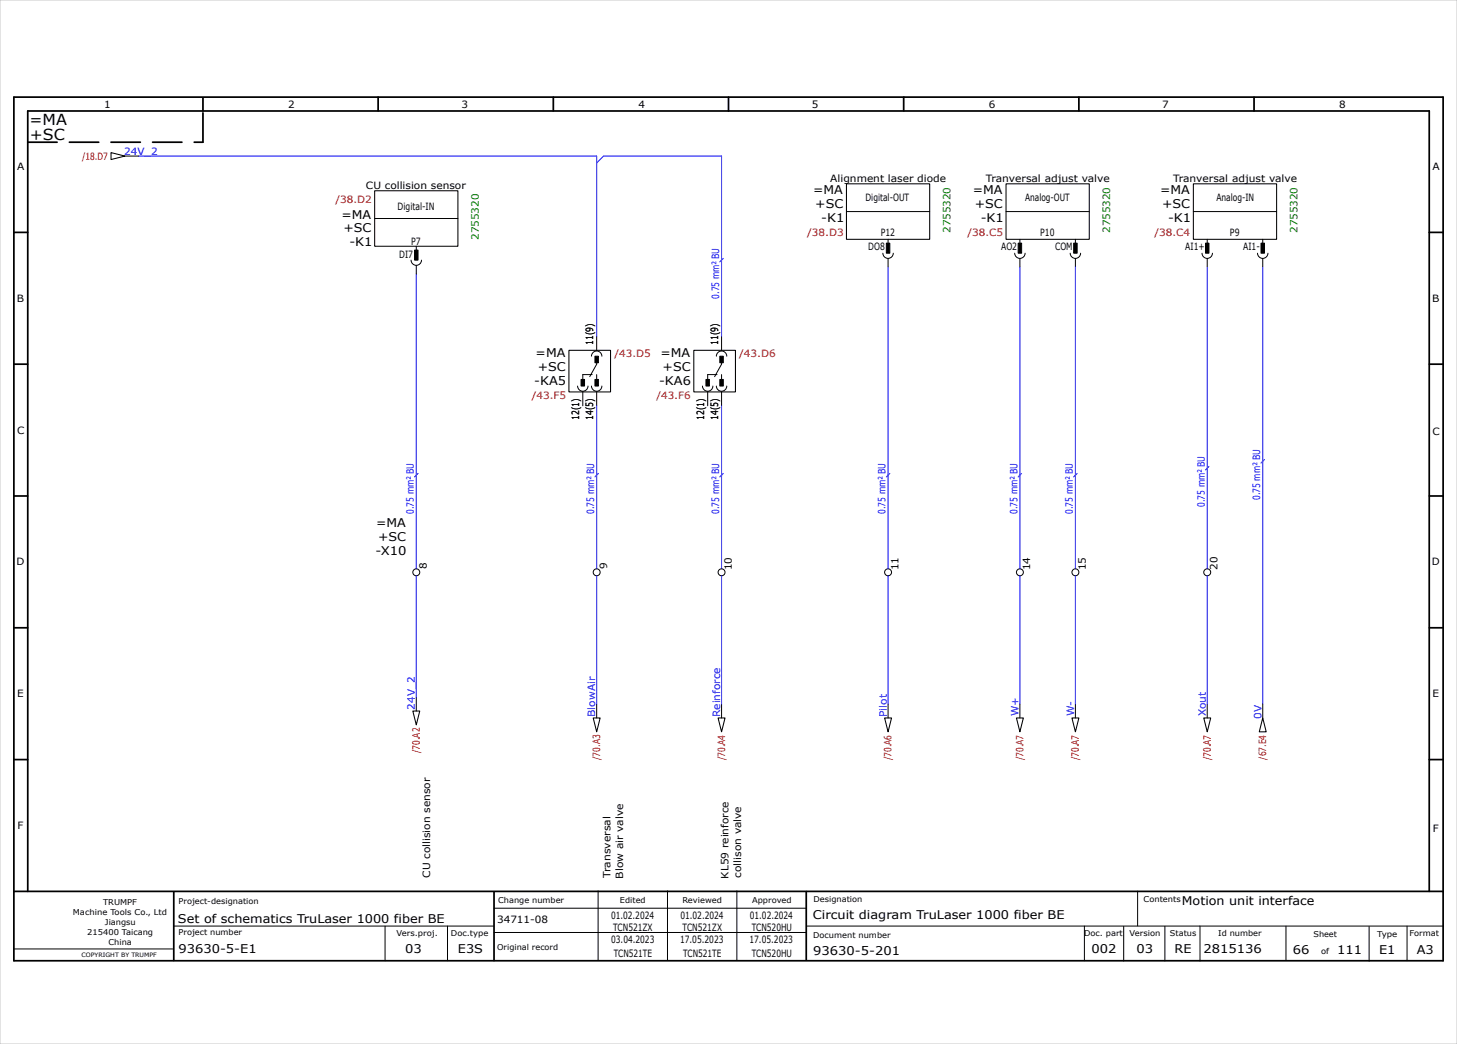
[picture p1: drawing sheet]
<svg xmlns="http://www.w3.org/2000/svg" width="420mm" height="301mm" viewBox="0 0 420 301" stroke-linecap="round" stroke-linejoin="round" font-family="sans-serif">
<g fill="none" stroke="#000" stroke-width=".5">
<path d="M4 28h412v249h-412zM58.5 28.2v3.8M109 28v4M159.5 28v4M210 28v4M260.5 28v4M311 28v4M361.5 28v4M4 67h4M412 67h4M4 105h4M412 105h4"/>
<path d="M4 143h4M412 143h4M4 181h4M412 181h4M4 219h4M412 219h4M4 257h412M8 257v-225h404v225M50.1 257.1v19.8M142.4 257.2v19.8M232.4 257.1v19.7"/>
</g>
<g fill="none" stroke="#000" stroke-width=".29">
<path d="M36 45h4M108 63h24M118.5 75a1.5 1.5 0 0 0 1.5 1.5 1.5 1.5 0 0 0 1.5-1.5M120 71v1M120 76.5v2.5M244 61h24M254.5 73a1.5 1.5 0 0 0 1.5 1.5 1.5 1.5 0 0 0 1.5-1.5M256 69v2M256 74.5v2.5M290 61h24M292.5 73a1.5 1.5 0 0 0 1.5 1.5 1.5 1.5 0 0 0 1.5-1.5M294 69v2"/>
<path d="M294 74.5v2.5M308.5 73a1.5 1.5 0 0 0 1.5 1.5 1.5 1.5 0 0 0 1.5-1.5M310 69v2M310 74.5v2.5M344 61h24M346.5 73a1.5 1.5 0 0 0 1.5 1.5 1.5 1.5 0 0 0 1.5-1.5M348 69v2M348 74.5v2.5M362.5 73a1.5 1.5 0 0 0 1.5 1.5 1.5 1.5 0 0 0 1.5-1.5M364 69v2M364 74.5v2.5M172 97v4"/>
<path d="M208 97v4M166.5 111.3a1.5 1.5 0 0 0 1.5 1.5 1.5 1.5 0 0 0 1.5-1.5M168 113v4M170.5 102.7a1.5 1.5 0 0 1 1.5-1.5 1.5 1.5 0 0 1 1.5 1.5M170.5 111.3a1.5 1.5 0 0 0 1.5 1.5 1.5 1.5 0 0 0 1.5-1.5M170.7 108h-2.7v1.3M172 103v2l-2 3.6M172 108v1.3M172 113v4M202.5 111.3a1.5 1.5 0 0 0 1.5 1.5 1.5 1.5 0 0 0 1.5-1.5M204 113v4M206.5 102.7a1.5 1.5 0 0 1 1.5-1.5 1.5 1.5 0 0 1 1.5 1.5"/>
<path d="M206.5 111.3a1.5 1.5 0 0 0 1.5 1.5 1.5 1.5 0 0 0 1.5-1.5M206.7 108h-2.7v1.3M208 103v2l-2 3.6M208 108v1.3M208 113v4M120 201v4M172 203v4M208 203v4M256 203v4M294 203v4M310 203v4M348 203v4"/>
<path d="M364 203v4M172.4 256.9v20M192.4 256.9v20M212.4 256.9v20M327.9 256.9v10M4.1 273.6h45.7M50.1 267h92.2M111 267v10M129 267v10M142.4 261.9h90M142.4 268.9h90M232.5 267h183.5"/>
<path d="M312.6 267v10M323.9 267.1v10M335.8 267.1v10M345.9 267v10.1M370.7 267v9.8M394.7 267.1v10M405.6 267v10"/>
<circle cx="120" cy="165" r="1"/>
<circle cx="172" cy="165" r="1"/>
<circle cx="208" cy="165" r="1"/>
<circle cx="256" cy="165" r="1"/>
<circle cx="294" cy="165" r="1"/>
<circle cx="310" cy="165" r="1"/>
<circle cx="348" cy="165" r="1"/>
</g>
<path d="M8 41h50.5M58.5 41v-8.8" fill="none" stroke="#000" stroke-width=".5" stroke-dasharray="8.5 3.5"/>
<path d="M0 0h420v301h-420z" fill="none" stroke="#c9c9c9" stroke-width=".29"/>
<g fill="none" stroke="#000" stroke-width=".3">
<path d="M32 44l4 1-4 1zM108 55h24v16h-24zM244 53h24v16h-24zM290 53h24v16h-24zM344 53h24v16h-24zM164 101h12v12h-12zM200 101h12v12h-12zM119 205h2l-1 4zM171 207h2l-1 4zM207 207h2l-1 4zM255 207h2l-1 4zM293 207h2l-1 4z"/>
<path d="M309 207h2l-1 4zM347 207h2l-1 4zM364 207l1 4h-2z"/>
</g>
<g fill="#000" stroke="#000" stroke-width=".29">
<path d="M119.5 72.1h1v2.9h-1z" fill-rule="evenodd"/>
<path d="M255.5 70.1h1v2.9h-1z" fill-rule="evenodd"/>
<path d="M293.5 70.1h1v2.9h-1z" fill-rule="evenodd"/>
<path d="M309.5 70.1h1v2.9h-1z" fill-rule="evenodd"/>
<path d="M347.5 70.1h1v2.9h-1z" fill-rule="evenodd"/>
<path d="M363.5 70.1h1v2.9h-1z" fill-rule="evenodd"/>
<path d="M167.5 109.4h1v1.9h-1z" fill-rule="evenodd"/>
<path d="M171.5 102.7h1v1.9h-1z" fill-rule="evenodd"/>
<path d="M171.5 109.4h1v1.9h-1z" fill-rule="evenodd"/>
<path d="M203.5 109.4h1v1.9h-1z" fill-rule="evenodd"/>
<path d="M207.5 102.7h1v1.9h-1z" fill-rule="evenodd"/>
<path d="M207.5 109.4h1v1.9h-1z" fill-rule="evenodd"/>
</g>
<g fill="none" stroke="#00f" stroke-width=".29">
<path d="M40 45h132v52M172 47l2-2h34v52M120 79v85M256 77v87M294 77v87M310 77v87M348 77v87M364 77v126M172 117v47M208 117v47M120 166v35M172 166v37"/>
<path d="M208 166v37M256 166v37M294 166v37M310 166v37M348 166v37"/>
</g>
<path d="M208.5 74.5l-1 1M120.5 136.5l-1 1M172.5 136.5l-1 1M208.5 136.5l-1 1M256.5 136.5l-1 1M294.5 136.5l-1 1M310.5 136.5l-1 1M348.5 134.5l-1 1M364.5 132.5l-1 1" fill="none" stroke="#00f" stroke-width=".3"/>
<g font-size="4.4">
<text x="8.5" y="36">=MA</text>
<text x="8.6" y="40.5">+SC</text>
</g>
<g font-size="3.5">
<text x="234.4" y="56">=MA</text>
<text x="235" y="60">+SC</text>
<text x="280.4" y="56">=MA</text>
<text x="281" y="60">+SC</text>
<text x="334.4" y="56">=MA</text>
<text x="335" y="60">+SC</text>
<text x="98.4" y="63">=MA</text>
<text x="236.7" y="64">-K1</text>
<text x="282.7" y="64">-K1</text>
<text x="336.7" y="64">-K1</text>
<text x="99" y="67">+SC</text>
<text x="100.7" y="71">-K1</text>
<text x="154.4" y="103">=MA</text>
<text x="155" y="107">+SC</text>
<text x="190.4" y="103">=MA</text>
<text x="191" y="107">+SC</text>
<text x="154" y="111">-KA5</text>
<text x="190" y="111">-KA6</text>
<text x="108.4" y="152">=MA</text>
<text x="109" y="156">+SC</text>
<text x="108.2" y="160">-X10</text>
<text x="340.7" y="261">Motion unit interface</text>
<text x="51.3" y="266">Set of schematics TruLaser 1000 fiber BE</text>
<text x="234.3" y="265">Circuit diagram TruLaser 1000 fiber BE</text>
<text x="51.5" y="274.7">93630-5-E1</text>
<text x="116.8" y="274.9">03</text>
<text x="132" y="274.9">E3S</text>
<text x="234.4" y="275.3">93630-5-201</text>
<text x="314.6" y="274.8">002</text>
<text x="327.6" y="274.9">03</text>
<text x="338.6" y="274.8">RE</text>
<text x="346.9" y="274.7">2815136</text>
<text x="372.7" y="275">66</text>
<text x="385.4" y="275">111</text>
<text x="397.6" y="275">E1</text>
<text x="408.4" y="275">A3</text>
</g>
<g font-size="2.9">
<text x="30" y="31">1</text>
<text x="83" y="31">2</text>
<text x="133.1" y="31">3</text>
<text x="184.1" y="31">4</text>
<text x="234.1" y="31">5</text>
<text x="285" y="31">6</text>
<text x="335" y="31">7</text>
<text x="386" y="31">8</text>
<text x="5" y="49">A</text>
<text x="239.3" y="52.5">Alignment laser diode</text>
<text x="284.2" y="52.5">Tranversal adjust valve</text>
<text x="338.2" y="52.5">Tranversal adjust valve</text>
<text x="413" y="49">A</text>
<text x="105.5" y="54.5">CU collision sensor</text>
<text x="249.5" y="58">Digital-OUT</text>
<text x="295.5" y="58">Analog-OUT</text>
<text x="350.6" y="58">Analog-IN</text>
<text x="114.6" y="60.5">Digital-IN</text>
<text x="118.5" y="70.5">P7</text>
<text x="250.3" y="72">DO8</text>
<text x="253.9" y="68">P12</text>
<text x="288.6" y="72">AO2</text>
<text x="299.9" y="68">P10</text>
<text x="304.1" y="72">COM</text>
<text x="341.7" y="72">AI1+</text>
<text x="354.6" y="68">P9</text>
<text x="358.4" y="72">AI1-</text>
<text x="115.1" y="74.5">DI7</text>
<text x="4.8" y="87">B</text>
<text x="412.8" y="87">B</text>
<text x="171" y="99.4" transform="rotate(-90 171 99.4)">11(9)</text>
<text x="207" y="99.4" transform="rotate(-90 207 99.4)">11(9)</text>
<text x="5" y="125">C</text>
<text x="167" y="121" transform="rotate(-90 167 121)">12(1)</text>
<text x="171" y="121" transform="rotate(-90 171 121)">14(5)</text>
<text x="203" y="121" transform="rotate(-90 203 121)">12(1)</text>
<text x="207" y="121" transform="rotate(-90 207 121)">14(5)</text>
<text x="413" y="125.5">C</text>
<text x="4.8" y="163">D</text>
<text x="123" y="164.1" transform="rotate(-90 123 164.1)">8</text>
<text x="175" y="164.1" transform="rotate(-90 175 164.1)">9</text>
<text x="211" y="164.4" transform="rotate(-90 211 164.4)">10</text>
<text x="259" y="164.4" transform="rotate(-90 259 164.4)">11</text>
<text x="297" y="164.4" transform="rotate(-90 297 164.4)">14</text>
<text x="313" y="164.4" transform="rotate(-90 313 164.4)">15</text>
<text x="351" y="164.2" transform="rotate(-90 351 164.2)">20</text>
<text x="412.7" y="163">D</text>
<text x="5" y="201">E</text>
<text x="413" y="201">E</text>
<text x="5.1" y="239">F</text>
<text x="413" y="240">F</text>
<text x="124" y="253.1" transform="rotate(-90 124 253.1)">CU collision sensor</text>
<text x="176" y="253" transform="rotate(-90 176 253)">Transversal</text>
<text x="179.6" y="253.3" transform="rotate(-90 179.6 253.3)">Blow air valve</text>
<text x="210" y="253.3" transform="rotate(-90 210 253.3)">KL59 reinforce</text>
<text x="213.6" y="253.1" transform="rotate(-90 213.6 253.1)">collison valve</text>
<text x="143.3" y="266">34711-08</text>
<text x="176.1" y="264.9">01.02.2024</text>
<text x="176.8" y="268.4">TCN521ZX</text>
<text x="196.1" y="264.9">01.02.2024</text>
<text x="196.8" y="268.4">TCN521ZX</text>
<text x="216.1" y="264.9">01.02.2024</text>
<text x="216.7" y="268.4">TCN520HU</text>
<text x="176.2" y="271.9">03.04.2023</text>
<text x="176.9" y="275.9">TCN521TE</text>
<text x="196" y="271.9">17.05.2023</text>
<text x="196.9" y="275.9">TCN521TE</text>
<text x="216" y="271.9">17.05.2023</text>
<text x="216.7" y="275.9">TCN520HU</text>
</g>
<g font-size="2.9" fill="#b60000">
<text x="23.6" y="46">/18.D7</text>
<text x="96.7" y="58.5">/38.D2</text>
<text x="232.7" y="68">/38.D3</text>
<text x="278.9" y="68">/38.C5</text>
<text x="332.8" y="68">/38.C4</text>
<text x="177.1" y="103">/43.D5</text>
<text x="213.1" y="103">/43.D6</text>
<text x="153.3" y="115">/43.F5</text>
<text x="189.2" y="115">/43.F6</text>
<text x="121" y="217.1" transform="rotate(-90 121 217.1)">/70.A2</text>
<text x="173" y="219.1" transform="rotate(-90 173 219.1)">/70.A3</text>
<text x="209" y="219.2" transform="rotate(-90 209 219.2)">/70.A4</text>
<text x="257" y="219.2" transform="rotate(-90 257 219.2)">/70.A6</text>
<text x="295" y="219.2" transform="rotate(-90 295 219.2)">/70.A7</text>
<text x="311" y="219.2" transform="rotate(-90 311 219.2)">/70.A7</text>
<text x="349" y="219.2" transform="rotate(-90 349 219.2)">/70.A7</text>
<text x="365" y="219.1" transform="rotate(-90 365 219.1)">/67.E4</text>
</g>
<g font-size="2.9" fill="#00f">
<text x="35.8" y="44.6">24V_2</text>
<text x="207.3" y="86.2" transform="rotate(-90 207.3 86.2)">0.75 mm² BU</text>
<text x="119.3" y="148.2" transform="rotate(-90 119.3 148.2)">0.75 mm² BU</text>
<text x="171.3" y="148.2" transform="rotate(-90 171.3 148.2)">0.75 mm² BU</text>
<text x="207.3" y="148.2" transform="rotate(-90 207.3 148.2)">0.75 mm² BU</text>
<text x="255.3" y="148.2" transform="rotate(-90 255.3 148.2)">0.75 mm² BU</text>
<text x="293.3" y="148.2" transform="rotate(-90 293.3 148.2)">0.75 mm² BU</text>
<text x="309.3" y="148.2" transform="rotate(-90 309.3 148.2)">0.75 mm² BU</text>
<text x="347.3" y="146.2" transform="rotate(-90 347.3 146.2)">0.75 mm² BU</text>
<text x="363.3" y="144.2" transform="rotate(-90 363.3 144.2)">0.75 mm² BU</text>
<text x="119.6" y="204.6" transform="rotate(-90 119.6 204.6)">24V_2</text>
<text x="171.6" y="206.7" transform="rotate(-90 171.6 206.7)">BlowAir</text>
<text x="207.6" y="206.7" transform="rotate(-90 207.6 206.7)">Reinforce</text>
<text x="255.6" y="206.7" transform="rotate(-90 255.6 206.7)">Pilot</text>
<text x="293.6" y="206.5" transform="rotate(-90 293.6 206.5)">W+</text>
<text x="309.6" y="206.5" transform="rotate(-90 309.6 206.5)">W-</text>
<text x="347.6" y="206.5" transform="rotate(-90 347.6 206.5)">Xout</text>
<text x="363.6" y="207.2" transform="rotate(-90 363.6 207.2)">0V</text>
</g>
<g font-size="2.9" fill="#008000">
<text x="138" y="69.2" transform="rotate(-90 138 69.2)">2755320</text>
<text x="274" y="67.2" transform="rotate(-90 274 67.2)">2755320</text>
<text x="320" y="67.2" transform="rotate(-90 320 67.2)">2755320</text>
<text x="374" y="67.2" transform="rotate(-90 374 67.2)">2755320</text>
</g>
<g font-size="2.3">
<text x="21" y="263.8">Machine Tools Co., Ltd</text>
<text x="29.7" y="260.8">TRUMPF</text>
<text x="51.5" y="260.7">Project-designation</text>
<text x="143.6" y="260.4">Change number</text>
<text x="178.7" y="260.4">Edited</text>
<text x="196.7" y="260.4">Reviewed</text>
<text x="216.8" y="260.4">Approved</text>
<text x="234.5" y="260.2">Designation</text>
<text x="329.7" y="260.1">Contents</text>
<text x="25.2" y="269.6">215400 Taicang</text>
<text x="30.3" y="266.7">Jiangsu</text>
<text x="51.5" y="269.7">Project number</text>
<text x="114.3" y="269.9">Vers.proj.</text>
<text x="130" y="269.9">Doc.type</text>
<text x="312.5" y="269.8">Doc. part</text>
<text x="325.6" y="269.9">Version</text>
<text x="337.3" y="269.8">Status</text>
<text x="351.2" y="269.8">Id number</text>
<text x="406.4" y="270">Format</text>
<text x="31.3" y="272.5">China</text>
<text x="143.3" y="273.9">Original record</text>
<text x="234.4" y="270.3">Document number</text>
<text x="378.6" y="270">Sheet</text>
<text x="380.8" y="275">of</text>
<text x="397" y="270">Type</text>
</g>
<text font-size="1.7" x="23.5" y="275.8">COPYRIGHT BY TRUMPF</text>
</svg>
